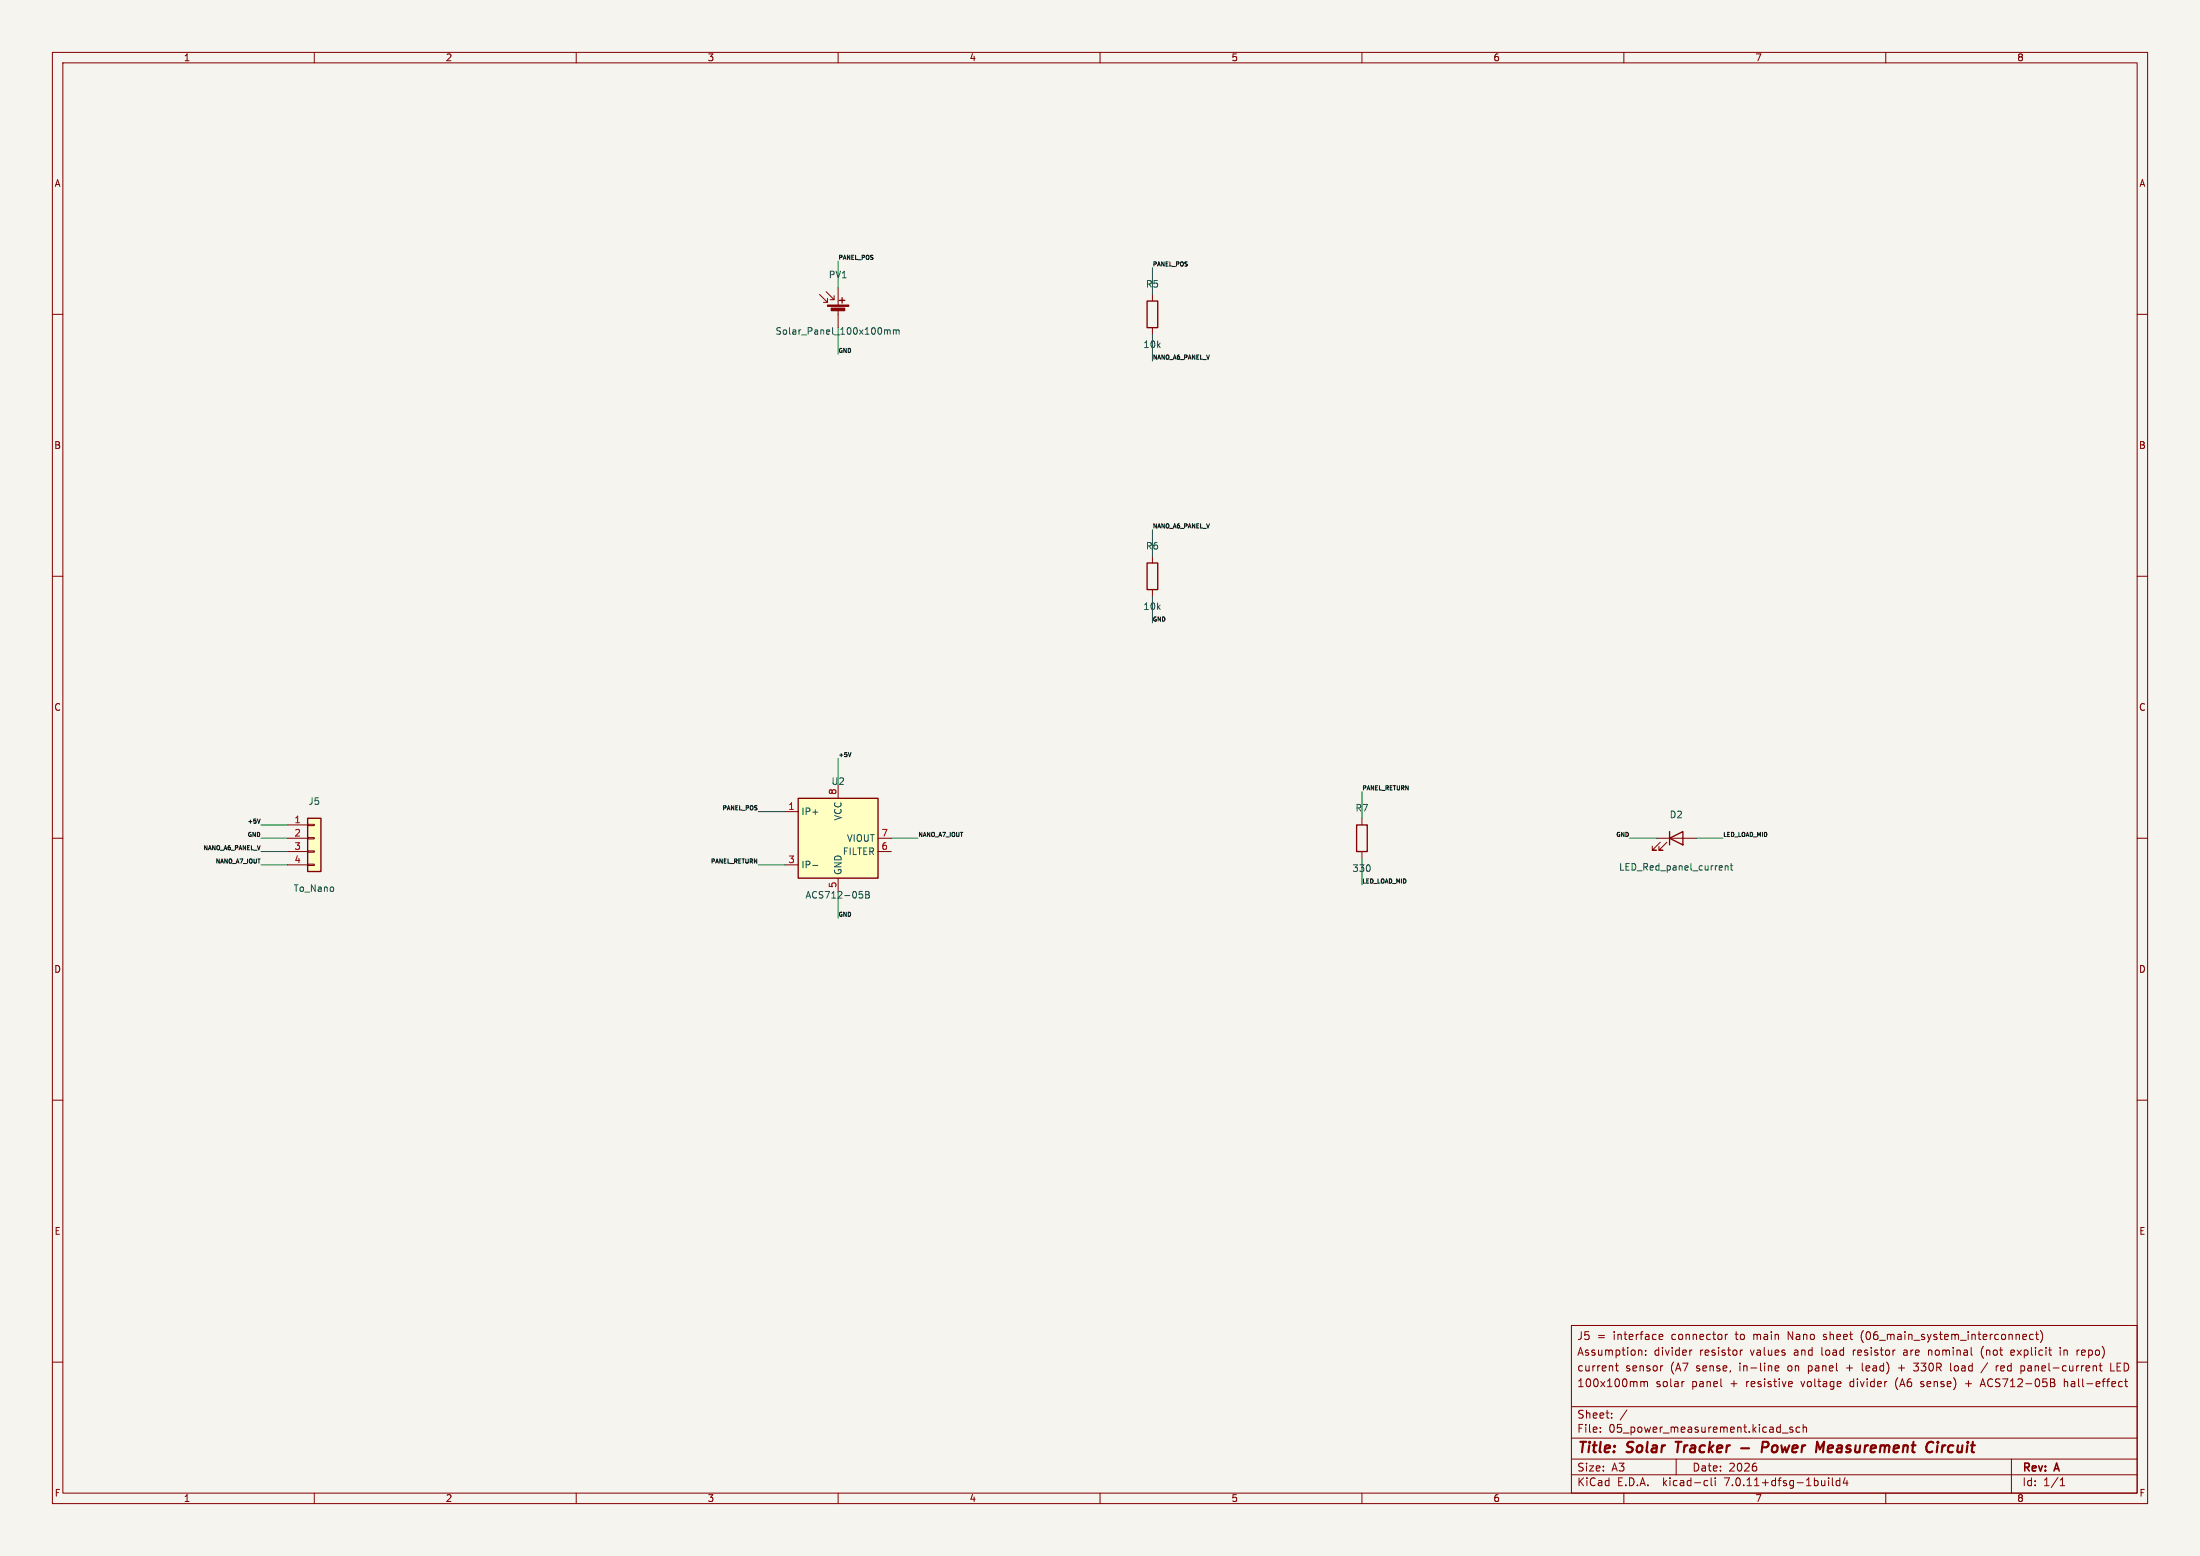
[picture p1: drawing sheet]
(kicad_sch (version 20230121) (generator eeschema)
 (paper "A3")
 (title_block
  (title "Solar Tracker - Power Measurement Circuit")
  (date "2026")
  (rev "A")
  (comment 1 "100x100mm solar panel + resistive voltage divider (A6 sense) + ACS712-05B hall-effect")
  (comment 2 "current sensor (A7 sense, in-line on panel + lead) + 330R load / red panel-current LED")
  (comment 3 "Assumption: divider resistor values and load resistor are nominal (not explicit in repo)")
  (comment 4 "J5 = interface connector to main Nano sheet (06_main_system_interconnect)"))
 (lib_symbols
 (symbol "Connector_Generic:Conn_01x04" (pin_names (offset 1.016) hide) (in_bom yes) (on_board yes)
   (property "Reference" "J" (at 0 5.08 0) (effects (font (size 1.27 1.27))))
   (property "Value" "Conn_01x04" (at 0 -7.62 0) (effects (font (size 1.27 1.27))))
   (property "Footprint" "" (at 0 0 0) (effects (font (size 1.27 1.27)) hide))
   (property "Datasheet" "~" (at 0 0 0) (effects (font (size 1.27 1.27)) hide))
   (symbol "Conn_01x04_1_1"
    (rectangle (start -1.27 -4.953) (end 0 -5.207) (stroke (width 0.1524) (type default)) (fill (type none)))
    (rectangle (start -1.27 -2.413) (end 0 -2.667) (stroke (width 0.1524) (type default)) (fill (type none)))
    (rectangle (start -1.27 0.127) (end 0 -0.127) (stroke (width 0.1524) (type default)) (fill (type none)))
    (rectangle (start -1.27 2.667) (end 0 2.413) (stroke (width 0.1524) (type default)) (fill (type none)))
    (rectangle (start -1.27 3.81) (end 1.27 -6.35) (stroke (width 0.254) (type default)) (fill (type background)))
    (pin passive line (at -5.08 2.54 0) (length 3.81) (name "Pin_1" (effects (font (size 1.27 1.27)))) (number "1" (effects (font (size 1.27 1.27)))))
    (pin passive line (at -5.08 0 0) (length 3.81) (name "Pin_2" (effects (font (size 1.27 1.27)))) (number "2" (effects (font (size 1.27 1.27)))))
    (pin passive line (at -5.08 -2.54 0) (length 3.81) (name "Pin_3" (effects (font (size 1.27 1.27)))) (number "3" (effects (font (size 1.27 1.27)))))
    (pin passive line (at -5.08 -5.08 0) (length 3.81) (name "Pin_4" (effects (font (size 1.27 1.27)))) (number "4" (effects (font (size 1.27 1.27)))))))
 (symbol "Device:Solar_Cell" (pin_numbers hide) (pin_names (offset 0) hide) (in_bom yes) (on_board yes)
   (property "Reference" "SC" (at 2.54 2.54 0) (effects (font (size 1.27 1.27)) (justify left)))
   (property "Value" "Solar_Cell" (at 2.54 0 0) (effects (font (size 1.27 1.27)) (justify left)))
   (property "Footprint" "" (at 0 1.524 90) (effects (font (size 1.27 1.27)) hide))
   (property "Datasheet" "~" (at 0 1.524 90) (effects (font (size 1.27 1.27)) hide))
   (symbol "Solar_Cell_0_1"
    (rectangle (start -2.032 1.778) (end 2.032 1.524) (stroke (width 0) (type default)) (fill (type outline)))
    (rectangle (start -1.3208 1.1938) (end 1.27 0.6858) (stroke (width 0) (type default)) (fill (type outline)))
    (polyline (pts (xy -2.032 2.286) (xy -3.556 3.81)) (stroke (width 0) (type default)) (fill (type none)))
    (polyline (pts (xy -0.762 2.794) (xy -2.286 4.318)) (stroke (width 0) (type default)) (fill (type none)))
    (polyline (pts (xy 0 0.762) (xy 0 0)) (stroke (width 0) (type default)) (fill (type none)))
    (polyline (pts (xy 0 1.778) (xy 0 2.54)) (stroke (width 0) (type default)) (fill (type none)))
    (polyline (pts (xy 0.254 2.667) (xy 1.27 2.667)) (stroke (width 0.254) (type default)) (fill (type none)))
    (polyline (pts (xy 0.762 3.175) (xy 0.762 2.159)) (stroke (width 0.254) (type default)) (fill (type none)))
    (polyline (pts (xy -2.032 3.048) (xy -2.032 2.286) (xy -2.794 2.286)) (stroke (width 0) (type default)) (fill (type none)))
    (polyline (pts (xy -0.762 3.556) (xy -0.762 2.794) (xy -1.524 2.794)) (stroke (width 0) (type default)) (fill (type none))))
   (symbol "Solar_Cell_1_1"
    (pin passive line (at 0 5.08 270) (length 2.54) (name "+" (effects (font (size 1.27 1.27)))) (number "1" (effects (font (size 1.27 1.27)))))
    (pin passive line (at 0 -2.54 90) (length 2.54) (name "-" (effects (font (size 1.27 1.27)))) (number "2" (effects (font (size 1.27 1.27)))))))
 (symbol "Device:R" (pin_numbers hide) (pin_names (offset 0)) (in_bom yes) (on_board yes)
   (property "Reference" "R" (at 2.032 0 90) (effects (font (size 1.27 1.27))))
   (property "Value" "R" (at 0 0 90) (effects (font (size 1.27 1.27))))
   (property "Footprint" "" (at -1.778 0 90) (effects (font (size 1.27 1.27)) hide))
   (property "Datasheet" "~" (at 0 0 0) (effects (font (size 1.27 1.27)) hide))
   (symbol "R_0_1"
    (rectangle (start -1.016 -2.54) (end 1.016 2.54) (stroke (width 0.254) (type default)) (fill (type none))))
   (symbol "R_1_1"
    (pin passive line (at 0 3.81 270) (length 1.27) (name "~" (effects (font (size 1.27 1.27)))) (number "1" (effects (font (size 1.27 1.27)))))
    (pin passive line (at 0 -3.81 90) (length 1.27) (name "~" (effects (font (size 1.27 1.27)))) (number "2" (effects (font (size 1.27 1.27)))))))
 (symbol "Sensor_Current:ACS712xLCTR-05B" (in_bom yes) (on_board yes)
   (property "Reference" "U" (at 2.54 11.43 0) (effects (font (size 1.27 1.27)) (justify left)))
   (property "Value" "ACS712xLCTR-05B" (at 2.54 8.89 0) (effects (font (size 1.27 1.27)) (justify left)))
   (property "Footprint" "Package_SO:SOIC-8_3.9x4.9mm_P1.27mm" (at 2.54 -8.89 0) (effects (font (size 1.27 1.27) italic) (justify left) hide))
   (property "Datasheet" "http://www.allegromicro.com/~/media/Files/Datasheets/ACS712-Datasheet.ashx?la=en" (at 0 0 0) (effects (font (size 1.27 1.27)) hide))
   (symbol "ACS712xLCTR-05B_0_1"
    (rectangle (start -7.62 7.62) (end 7.62 -7.62) (stroke (width 0.254) (type default)) (fill (type background))))
   (symbol "ACS712xLCTR-05B_1_1"
    (pin passive line (at -10.16 5.08 0) (length 2.54) (name "IP+" (effects (font (size 1.27 1.27)))) (number "1" (effects (font (size 1.27 1.27)))))

    (pin passive line (at -10.16 -5.08 0) (length 2.54) (name "IP-" (effects (font (size 1.27 1.27)))) (number "3" (effects (font (size 1.27 1.27)))))

    (pin power_in line (at 0 -10.16 90) (length 2.54) (name "GND" (effects (font (size 1.27 1.27)))) (number "5" (effects (font (size 1.27 1.27)))))
    (pin passive line (at 10.16 -2.54 180) (length 2.54) (name "FILTER" (effects (font (size 1.27 1.27)))) (number "6" (effects (font (size 1.27 1.27)))))
    (pin output line (at 10.16 0 180) (length 2.54) (name "VIOUT" (effects (font (size 1.27 1.27)))) (number "7" (effects (font (size 1.27 1.27)))))
    (pin power_in line (at 0 10.16 270) (length 2.54) (name "VCC" (effects (font (size 1.27 1.27)))) (number "8" (effects (font (size 1.27 1.27)))))))
 (symbol "Device:LED" (pin_numbers hide) (pin_names (offset 1.016) hide) (in_bom yes) (on_board yes)
   (property "Reference" "D" (at 0 2.54 0) (effects (font (size 1.27 1.27))))
   (property "Value" "LED" (at 0 -2.54 0) (effects (font (size 1.27 1.27))))
   (property "Footprint" "" (at 0 0 0) (effects (font (size 1.27 1.27)) hide))
   (property "Datasheet" "~" (at 0 0 0) (effects (font (size 1.27 1.27)) hide))
   (symbol "LED_0_1"
    (polyline (pts (xy -1.27 -1.27) (xy -1.27 1.27)) (stroke (width 0.254) (type default)) (fill (type none)))
    (polyline (pts (xy -1.27 0) (xy 1.27 0)) (stroke (width 0) (type default)) (fill (type none)))
    (polyline (pts (xy 1.27 -1.27) (xy 1.27 1.27) (xy -1.27 0) (xy 1.27 -1.27)) (stroke (width 0.254) (type default)) (fill (type none)))
    (polyline (pts (xy -3.048 -0.762) (xy -4.572 -2.286) (xy -3.81 -2.286) (xy -4.572 -2.286) (xy -4.572 -1.524)) (stroke (width 0) (type default)) (fill (type none)))
    (polyline (pts (xy -1.778 -0.762) (xy -3.302 -2.286) (xy -2.54 -2.286) (xy -3.302 -2.286) (xy -3.302 -1.524)) (stroke (width 0) (type default)) (fill (type none))))
   (symbol "LED_1_1"
    (pin passive line (at -3.81 0 0) (length 2.54) (name "K" (effects (font (size 1.27 1.27)))) (number "1" (effects (font (size 1.27 1.27)))))
    (pin passive line (at 3.81 0 180) (length 2.54) (name "A" (effects (font (size 1.27 1.27)))) (number "2" (effects (font (size 1.27 1.27))))))))
 (wire (pts (xy 54.92 157.46) (xy 49.84 157.46)) (stroke (width 0) (type default)))
 (wire (pts (xy 160.0 149.84) (xy 160.0 144.76)) (stroke (width 0) (type default)))
 (wire (pts (xy 54.92 160.0) (xy 49.84 160.0)) (stroke (width 0) (type default)))
 (wire (pts (xy 160.0 62.54) (xy 160.0 67.62)) (stroke (width 0) (type default)))
 (wire (pts (xy 220.0 113.81) (xy 220.0 118.89)) (stroke (width 0) (type default)))
 (wire (pts (xy 160.0 170.16) (xy 160.0 175.24)) (stroke (width 0) (type default)))
 (wire (pts (xy 316.19 160.0) (xy 311.11 160.0)) (stroke (width 0) (type default)))
 (wire (pts (xy 160.0 54.92) (xy 160.0 49.84)) (stroke (width 0) (type default)))
 (wire (pts (xy 149.84 154.92) (xy 144.76 154.92)) (stroke (width 0) (type default)))
 (wire (pts (xy 220.0 56.19) (xy 220.0 51.11)) (stroke (width 0) (type default)))
 (wire (pts (xy 54.92 162.54) (xy 49.84 162.54)) (stroke (width 0) (type default)))
 (wire (pts (xy 220.0 63.81) (xy 220.0 68.89)) (stroke (width 0) (type default)))
 (wire (pts (xy 220.0 106.19) (xy 220.0 101.11)) (stroke (width 0) (type default)))
 (wire (pts (xy 54.92 165.08) (xy 49.84 165.08)) (stroke (width 0) (type default)))
 (wire (pts (xy 170.16 160.0) (xy 175.24 160.0)) (stroke (width 0) (type default)))
 (wire (pts (xy 149.84 165.08) (xy 144.76 165.08)) (stroke (width 0) (type default)))
 (wire (pts (xy 260.0 156.19) (xy 260.0 151.11)) (stroke (width 0) (type default)))
 (wire (pts (xy 260.0 163.81) (xy 260.0 168.89)) (stroke (width 0) (type default)))
 (wire (pts (xy 323.81 160.0) (xy 328.89 160.0)) (stroke (width 0) (type default)))
 (label "+5V" (at 49.84 157.46 0) (effects (font (size 0.8 0.8)) (justify right bottom)))
 (label "+5V" (at 160.0 144.76 0) (effects (font (size 0.8 0.8)) (justify left bottom)))
 (label "GND" (at 49.84 160.0 0) (effects (font (size 0.8 0.8)) (justify right bottom)))
 (label "GND" (at 160.0 67.62 0) (effects (font (size 0.8 0.8)) (justify left bottom)))
 (label "GND" (at 220.0 118.89 0) (effects (font (size 0.8 0.8)) (justify left bottom)))
 (label "GND" (at 160.0 175.24 0) (effects (font (size 0.8 0.8)) (justify left bottom)))
 (label "GND" (at 311.11 160.0 0) (effects (font (size 0.8 0.8)) (justify right bottom)))
 (label "PANEL_POS" (at 160.0 49.84 0) (effects (font (size 0.8 0.8)) (justify left bottom)))
 (label "PANEL_POS" (at 144.76 154.92 0) (effects (font (size 0.8 0.8)) (justify right bottom)))
 (label "PANEL_POS" (at 220.0 51.11 0) (effects (font (size 0.8 0.8)) (justify left bottom)))
 (label "NANO_A6_PANEL_V" (at 49.84 162.54 0) (effects (font (size 0.8 0.8)) (justify right bottom)))
 (label "NANO_A6_PANEL_V" (at 220.0 68.89 0) (effects (font (size 0.8 0.8)) (justify left bottom)))
 (label "NANO_A6_PANEL_V" (at 220.0 101.11 0) (effects (font (size 0.8 0.8)) (justify left bottom)))
 (label "NANO_A7_IOUT" (at 49.84 165.08 0) (effects (font (size 0.8 0.8)) (justify right bottom)))
 (label "NANO_A7_IOUT" (at 175.24 160.0 0) (effects (font (size 0.8 0.8)) (justify left bottom)))
 (label "PANEL_RETURN" (at 144.76 165.08 0) (effects (font (size 0.8 0.8)) (justify right bottom)))
 (label "PANEL_RETURN" (at 260.0 151.11 0) (effects (font (size 0.8 0.8)) (justify left bottom)))
 (label "LED_LOAD_MID" (at 260.0 168.89 0) (effects (font (size 0.8 0.8)) (justify left bottom)))
 (label "LED_LOAD_MID" (at 328.89 160.0 0) (effects (font (size 0.8 0.8)) (justify left bottom)))
 (symbol (lib_id "Connector_Generic:Conn_01x04") (at 60 160 0) (unit 1) (in_bom yes) (on_board yes) (dnp no)
  (property "Reference" "J5" (at 60 153.69 0) (effects (font (size 1.27 1.27)) (justify bottom)))
  (property "Value" "To_Nano" (at 60 168.85 0) (effects (font (size 1.27 1.27)) (justify top)))
  (property "Footprint" "" (at 60 160 0) (effects (font (size 1.27 1.27)) hide)) (pin "1") (pin "2") (pin "3") (pin "4"))
 (symbol (lib_id "Device:Solar_Cell") (at 160 60 0) (unit 1) (in_bom yes) (on_board yes) (dnp no)
  (property "Reference" "PV1" (at 160 53.182 0) (effects (font (size 1.27 1.27)) (justify bottom)))
  (property "Value" "Solar_Panel_100x100mm" (at 160 62.5 0) (effects (font (size 1.27 1.27)) (justify top)))
  (property "Footprint" "" (at 160 60 0) (effects (font (size 1.27 1.27)) hide)) (pin "1") (pin "2"))
 (symbol (lib_id "Device:R") (at 220 60 0) (unit 1) (in_bom yes) (on_board yes) (dnp no)
  (property "Reference" "R5" (at 220 54.96 0) (effects (font (size 1.27 1.27)) (justify bottom)))
  (property "Value" "10k" (at 220 65.04 0) (effects (font (size 1.27 1.27)) (justify top)))
  (property "Footprint" "" (at 220 60 0) (effects (font (size 1.27 1.27)) hide)) (pin "1") (pin "2"))
 (symbol (lib_id "Device:R") (at 220 110 0) (unit 1) (in_bom yes) (on_board yes) (dnp no)
  (property "Reference" "R6" (at 220 104.96 0) (effects (font (size 1.27 1.27)) (justify bottom)))
  (property "Value" "10k" (at 220 115.04 0) (effects (font (size 1.27 1.27)) (justify top)))
  (property "Footprint" "" (at 220 110 0) (effects (font (size 1.27 1.27)) hide)) (pin "1") (pin "2"))
 (symbol (lib_id "Sensor_Current:ACS712xLCTR-05B") (at 160 160 0) (unit 1) (in_bom yes) (on_board yes) (dnp no)
  (property "Reference" "U2" (at 160 149.88 0) (effects (font (size 1.27 1.27)) (justify bottom)))
  (property "Value" "ACS712-05B" (at 160 170.12 0) (effects (font (size 1.27 1.27)) (justify top)))
  (property "Footprint" "" (at 160 160 0) (effects (font (size 1.27 1.27)) hide)) (pin "1") (pin "3") (pin "5") (pin "6") (pin "7") (pin "8"))
 (symbol (lib_id "Device:R") (at 260 160 0) (unit 1) (in_bom yes) (on_board yes) (dnp no)
  (property "Reference" "R7" (at 260 154.96 0) (effects (font (size 1.27 1.27)) (justify bottom)))
  (property "Value" "330" (at 260 165.04 0) (effects (font (size 1.27 1.27)) (justify top)))
  (property "Footprint" "" (at 260 160 0) (effects (font (size 1.27 1.27)) hide)) (pin "1") (pin "2"))
 (symbol (lib_id "Device:LED") (at 320 160 0) (unit 1) (in_bom yes) (on_board yes) (dnp no)
  (property "Reference" "D2" (at 320 156.23 0) (effects (font (size 1.27 1.27)) (justify bottom)))
  (property "Value" "LED_Red_panel_current" (at 320 164.786 0) (effects (font (size 1.27 1.27)) (justify top)))
  (property "Footprint" "" (at 320 160 0) (effects (font (size 1.27 1.27)) hide)) (pin "1") (pin "2"))
 (sheet_instances (path "" (page "1"))))
